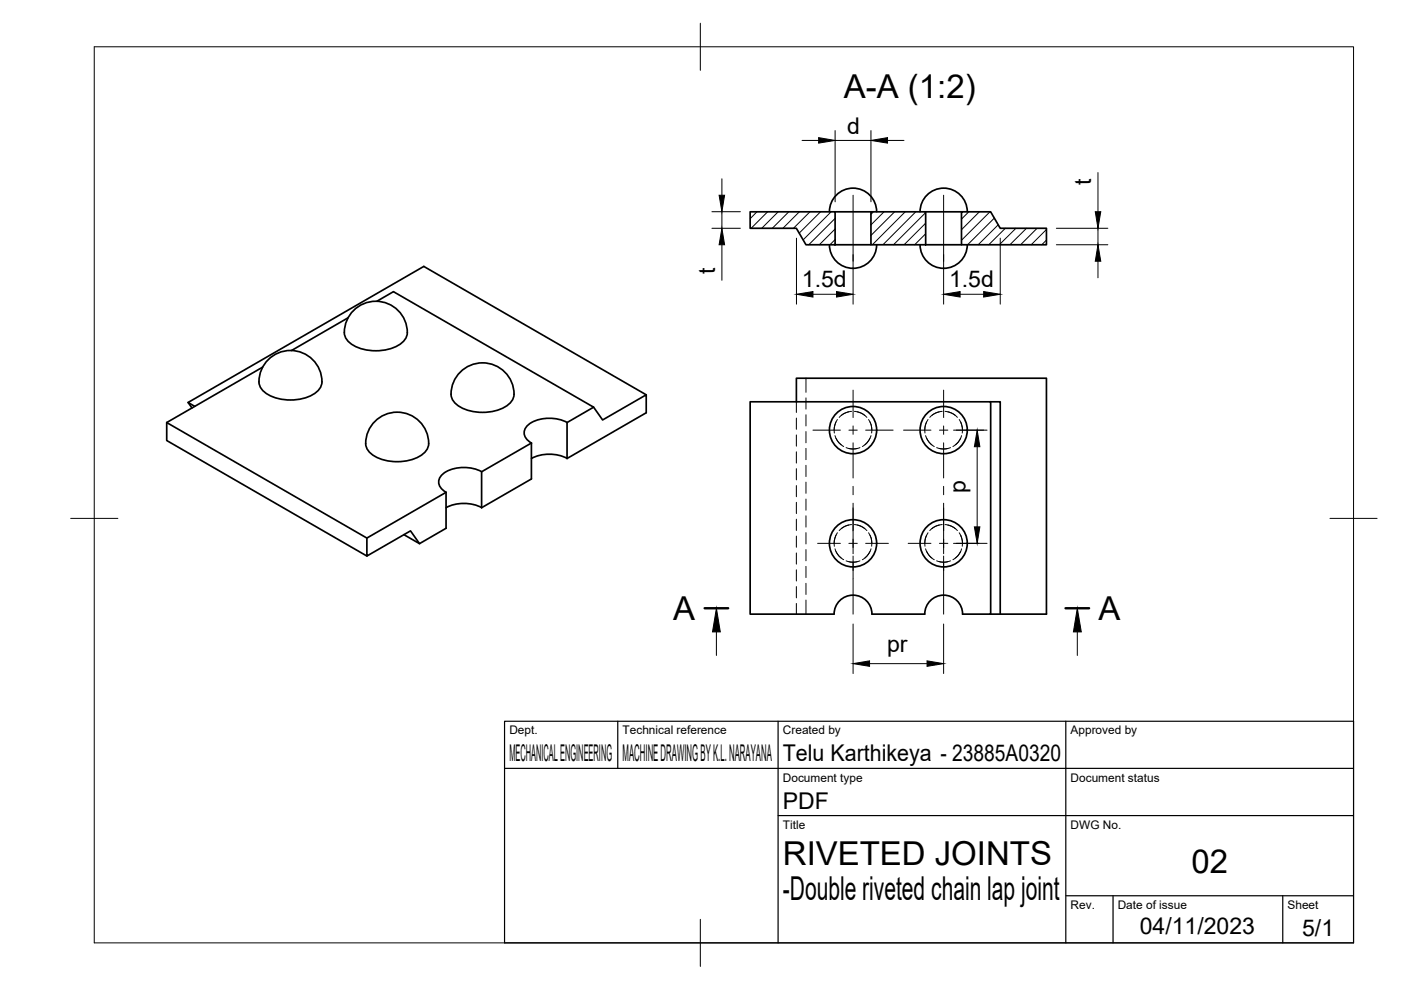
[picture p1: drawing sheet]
<svg xmlns="http://www.w3.org/2000/svg" width="297mm" height="210mm" viewBox="0 0 297 210" stroke-linecap="round" stroke-linejoin="round" font-family="sans-serif">
<!-- layer: Hidden -->
<g fill="none" stroke="#000" stroke-width=".21">
<path d="M168.8 85.2v2.3M168.8 88.6v2.4M168.8 92.2v2.4M168.8 95.8v2.4M168.8 99.4v2.3M170.9 80.2v3M170.9 84.4v2.3M170.9 87.9v2.4M170.9 91.5v2.4M170.9 95.1v2.4M170.9 98.7v2.3M177 92.4a3.7 3.7 0 0 0 1.4 1.9"/>
<path d="M177.2 89.5a3.9 3.9 0 0 0-.3 2.3M177.2 92.9a3.7 3.7 0 0 0 1.7 1.8M177.5 89l-.5 1.1-.2 1.1M179.4 94.9l.9 .3 1.4-.1M180 87.3l-1.3 .5-.8 .7M180.6 87.2l-1.4 .4-.8 .5M181.1 87.2l1.4 .4 .8 .5M181.8 87.3l1.2 .5 .8 .7M182.3 94.9l-.9 .3-1.4-.1M184.1 89h.1a3.7 3.7 0 0 1 .6 2.2M184.4 92.9l-.5 .9-1.1 .9M184.5 89.5a4.2 4.2 0 0 1 .3 2.3"/>
<path d="M184.7 92.4l-.5 1-.8 .9M196.2 92.4l.5 1 .8 .9M196.4 89.5a4.2 4.2 0 0 0-.3 2.3M196.5 92.9l.5 .9 1.1 .9M196.8 89h-.1a3.7 3.7 0 0 0-.6 2.2M198.6 94.9l.9 .3 1.4-.1M199.2 87.3l-1.3 .5-.8 .7M199.8 87.2l-1.4 .4-.8 .5M200.4 87.2l1.3 .4 .8 .5M201 87.3l1.2 .5 .8 .7M201.5 94.9l-.9 .3-1.4-.1M203.4 89l.5 1.1 .2 1.1"/>
<path d="M203.7 89.5a3.9 3.9 0 0 1 .3 2.3M203.7 92.9a3.7 3.7 0 0 1-1.7 1.8M203.9 92.4a3.7 3.7 0 0 1-1.3 1.9M168.8 102.9v2.4M168.8 106.5v2.4M168.8 110.1v2.4M168.8 113.7v2.3M168.8 117.2v2.4M170.9 102.2v2.4M170.9 105.8v2.4M170.9 109.4v2.4M170.9 112.9v2.4"/>
<path d="M170.9 116.5v2.4M177 116.4a3.7 3.7 0 0 0 1.4 1.9M177.2 113.5v.1a3.8 3.8 0 0 0-.3 2.2M177.2 116.9a3.7 3.7 0 0 0 1.7 1.8M177.5 113l-.5 1.1-.2 1.1M179.4 118.9l.9 .3 1.4-.1M180 111.3l-1.3 .5-.8 .7M180.6 111.2l-1.4 .4-.8 .5M181.1 111.2l1.4 .4 .8 .5M181.8 111.3l1.2 .5 .8 .7M182.3 118.9l-.9 .3-1.4-.1M184.1 113h.1a3.7 3.7 0 0 1 .6 2.2"/>
<path d="M184.4 116.9l-.5 .9-1.1 .9M184.5 113.5v.1a4.1 4.1 0 0 1 .3 2.2M184.7 116.4l-.5 1-.8 .9M196.2 116.4l.5 1 .8 .9M196.4 113.5v.1a4.1 4.1 0 0 0-.3 2.2M196.5 116.9l.5 .9 1.1 .9M196.8 113h-.1a3.7 3.7 0 0 0-.6 2.2M198.6 118.9l.9 .3 1.4-.1M199.2 111.3l-1.3 .5-.8 .7M199.8 111.2l-1.4 .4-.8 .5M200.4 111.2l1.3 .4 .8 .5M201 111.3l1.2 .5 .8 .7"/>
<path d="M201.5 118.9l-.9 .3-1.4-.1M203.4 113l.5 1.1 .2 1.1M203.7 113.5v.1a3.8 3.8 0 0 1 .3 2.2M203.7 116.9a3.7 3.7 0 0 1-1.7 1.8M203.9 116.4a3.7 3.7 0 0 1-1.3 1.9M168.8 120.8v2.4M168.8 124.4v2.4M168.8 127.9v2.3M170.9 120.1v2.4M170.9 123.7v2.3M170.9 127.2v3"/>
</g>
<!-- layer: Visible -->
<g fill="none" stroke="#000" stroke-width=".36">
<path d="M159 44.9h18.1v7h-6.2l-2.1-3.5h-9.8zM175.9 51.9a5 5 0 0 0 5 5 5 5 0 0 0 5-5M175.9 44.9a5 5 0 0 1 5-5 5 5 0 0 1 5 5M177.1 44.9h7.6M177.1 51.9h7.6M184.7 44.9h11.6v7h-11.6zM195.1 51.9a5 5 0 0 0 5 5 5 5 0 0 0 5-5M195.1 44.9a5 5 0 0 1 5-5 5 5 0 0 1 5 5M196.3 44.9h7.6M196.3 51.9h7.6M203.9 44.9h6.1l2.1 3.5h9.8v3.5h-18zM55.7 77.8l-20.4 11.8"/>
<path d="M56.5 76.6a6.6 6.6 0 0 1 7.7-1.8 6.6 6.6 0 0 1 4 6.8 6 6 0 0 1-5.5 3.2 8.7 8.7 0 0 1-7-2.1 4 4 0 0 1-.2-4.5zM73.8 67.4l-12 6.9M74.6 66.2a6.6 6.6 0 0 1 7.7-1.8 6.6 6.6 0 0 1 4 6.8 6 6 0 0 1-5.5 3.1 8.7 8.7 0 0 1-7.1-2 4 4 0 0 1-.1-4.6zM79.9 63.9l3.5-2.1 42.5 24.5-5.7 3.3v7.6l16.8-9.7v-3.8l-9.2 5.3-1.9-2.7M97.3 79.2a6.6 6.6 0 0 1 7.6-1.7 6.6 6.6 0 0 1 4 6.7 6 6 0 0 1-5.5 3.2 8.7 8.7 0 0 1-7-2 4 4 0 0 1-.1-4.6zM35.3 89.6l42.5 24.5 16.8-9.7M35.3 89.6v3.8l42.5 24.5M39.9 85.3l1.4 .9M79.2 89.7a6.6 6.6 0 0 1 7.6-1.8 6.6 6.6 0 0 1 4 6.8 6 6 0 0 1-5.5 3.1 8.7 8.7 0 0 1-7-2 4 4 0 0 1-.1-4.6zM112.7 97.2a8.4 8.4 0 0 1 7.5 0M120.2 89.6a8.1 8.1 0 0 0-8.2 .5 2.07 2.07 0 0 0 0 3.4l.7 .4M137 83.7l-47.1-27.2-50 28.8 .8 1.2"/>
<path d="M168.8 85.2v-5h53.1v50h-11.9M210 85.2h2.1v45M77.8 114.1v3.8l9.2-5.3 1.9 2.7M94.6 107.6a8.4 8.4 0 0 1 7.5 0M94.6 104.4v7.6l-5.7 3.3-3.3-1.9M102.1 100l10.6-6.1v7.7l-10.6 6zM102.1 100a8.1 8.1 0 0 0-8.2 .5 2.07 2.07 0 0 0 0 3.4l.7 .5M176.8 130.2a4 4 0 0 1 4.1-4 4 4 0 0 1 4 4M176.8 130.2h-17.8v-45h51v45h-5.9M184.8 130.2h11.3M196.1 130.2a4 4 0 0 1 4-4 4 4 0 0 1 4 4"/>
<circle cx="180.9" cy="91.2" r="5"/>
<circle cx="200.1" cy="91.2" r="5"/>
<circle cx="180.9" cy="115.2" r="5"/>
<circle cx="200.1" cy="115.2" r="5"/>
</g>
<!-- layer: BORDER -->
<path d="M20 9.9h267v190h-267zM148.5 4.9v10M15 109.9h10M282 109.9h10M148.5 194.9v10" fill="none" stroke="#000" stroke-width=".21"/>
<!-- layer: TITLEBLOCK -->
<path d="M107 152.9h180v47h-180zM131 152.9v10M165 152.9v47M226 152.9v47M107 162.9h180M165 172.9h122M226 189.9h61M236 189.9v10M272 189.9v10" fill="none" stroke="#000" stroke-width=".25"/>
<!-- layer: Hatching -->
<g fill="none" stroke="#000" stroke-width=".21">
<path d="M160.5 44.9l-1.4 1.4M162.8 44.9l-3.5 3.5M165 44.9l-3.5 3.5M167.3 44.9l-3.6 3.5M169.5 44.9l-3.5 3.5M171.7 44.9l-3.5 3.5M174 44.9l-4.5 4.5M176.2 44.9l-5.9 6M177.1 46.3l-5.6 5.6M177.1 48.5l-3.4 3.4M177.1 50.8l-1.1 1.1M185.2 44.9l-.5 .5"/>
<path d="M187.5 44.9l-2.8 2.8M189.7 44.9l-5 5M191.9 44.9l-6.9 7M194.2 44.9l-7 7M196.3 45.1l-6.9 6.8M196.3 47.3l-4.6 4.6M196.3 49.6l-2.4 2.3M196.3 51.8l-.1 .1M205.4 44.9l-1.5 1.6M207.7 44.9l-3.8 3.8M209.9 44.9l-6 6M210.8 46.2l-5.7 5.7"/>
<path d="M211.6 47.7l-4.2 4.2M213.1 48.4l-3.5 3.5M215.4 48.4l-3.5 3.5M217.6 48.4l-3.5 3.5M219.9 48.4l-3.5 3.5M221.9 48.7l-3.3 3.2M221.9 50.9l-1 1"/>
</g>
<!-- layer: Section Lines -->
<path d="M149.4 129h5M225.9 129h5" fill="none" stroke="#000" stroke-width=".51"/>
<path d="M151.9 134v5M228.4 134v5" fill="none" stroke="#000" stroke-width=".21"/>
<path d="M151.9 129l.8 5h-1.6zM228.4 129l.9 5h-1.7z" fill="#000" stroke="#000" stroke-width=".21"/>
<!-- layer: Smart Centers -->
<g fill="none" stroke="#000" stroke-width=".21">
<path d="M180.9 41.4v14M200.1 41.4v14M172.4 91.2h5.8M180 91.2h1.8M180.9 82.7v5.8M180.9 90.3v1.8M180.9 93.9v7.4M183.5 91.2h5.9M191.6 91.2h5.8M199.2 91.2h1.8M200.1 82.7v5.8M200.1 90.3v1.8"/>
<path d="M200.1 93.9v7.4M202.7 91.2h5.9M173.4 115.2h4.8M180 115.2h1.8M180.9 103.1v1.8M180.9 106.7v10.7M180.9 117.9v4.8M183.5 115.2h4.9M192.6 115.2h4.8M199.2 115.2h1.8M200.1 103.1v1.8M200.1 106.7v10.7"/>
<path d="M200.1 117.9v4.8M202.7 115.2h4.9M180.9 122.8v7.4M200.1 122.8v7.4"/>
</g>
<!-- layer: FD_Dimensions -->
<g fill="none" stroke="#000" stroke-width=".21">
<path d="M153.1 37.9v3.5M170.1 29.8h3.5M177.1 27.7v15.1M177.1 29.8h7.6M184.7 27.7v15.1M188.2 29.8h3.5M232.8 36.6v8.3M150.9 44.9h6.1M150.9 48.4h6.1M153.1 44.9v3.5M153.1 51.9v7.5M168.9 50.5v14"/>
<path d="M180.9 54v10.5M200.1 54v10.5M212.1 50.5v14M224 48.4h10.9M224 51.9h10.9M232.8 48.4v3.5M232.8 55.4v3.5M172.4 62.4h5M203.6 62.4h5M202.2 91.2h7.1M207.2 94.7v17M202.2 115.2h7.1"/>
<path d="M180.9 132.3v10.5M200.1 132.3v10.5M184.4 140.7h12.2"/>
</g>
<g fill="#000" stroke="#000" stroke-width=".21">
<path d="M173.6 29.2l3.5 .6-3.5 .5zM184.7 29.8l3.5-.6v1.1zM152.5 41.4h1.1l-.5 3.5zM153.1 48.4l.5 3.5h-1.1zM232.8 51.9l.6 3.5h-1.2zM232.2 44.9h1.2l-.6 3.5zM168.9 62.4l3.5-.6v1.2zM177.4 61.8l3.5 .6-3.5 .6zM200.1 62.4l3.5-.6v1.2zM208.6 61.8l3.5 .6-3.5 .6zM207.2 91.2l.6 3.5h-1.2zM206.6 111.7h1.2l-.6 3.5z"/>
<path d="M180.9 140.7l3.5-.6v1.2zM196.6 140.1l3.5 .6-3.5 .6z"/>
</g>
<g font-size="7">
<text x="178.9" y="20.8">A-A (1:2)</text>
<text x="142.7" y="131.5">A</text>
<text x="232.9" y="131.5">A</text>
<text x="166" y="183.4">RIVETED JOINTS</text>
<text x="252.6" y="185.2">02</text>
<text x="166" y="190.9">-Double riveted chain lap joint</text>
</g>
<g font-size="4.9">
<text x="179.6" y="28.3">d</text>
<text x="231.4" y="39.3" transform="rotate(-90 231.4 39.3)">t</text>
<text x="151.6" y="58.1" transform="rotate(-90 151.6 58.1)">t</text>
<text x="170" y="60.9">1.5d</text>
<text x="201.2" y="60.9">1.5d</text>
<text x="204.8" y="104.6" transform="rotate(-90 204.8 104.6)">p</text>
<text x="188.1" y="138.3">pr</text>
<text x="108" y="161.4">MECHANICAL ENGINEERING</text>
<text x="132" y="161.4">MACHINE DRAWING BY K.L. NARAYANA</text>
<text x="166" y="161.4">Telu Karthikeya - 23885A0320</text>
<text x="166" y="171.4">PDF</text>
<text x="241.6" y="198">04/11/2023</text>
<text x="276.1" y="198.6">5/1</text>
</g>
<g font-size="2.5">
<text x="108" y="155.7">Dept.</text>
<text x="132" y="155.7">Technical reference</text>
<text x="166" y="155.7">Created by</text>
<text x="227" y="155.7">Approved by</text>
<text x="166" y="165.7">Document type</text>
<text x="227" y="165.7">Document status</text>
<text x="166" y="175.7">Title</text>
<text x="227" y="175.7">DWG No.</text>
<text x="227" y="192.7">Rev.</text>
<text x="237" y="192.7">Date of issue</text>
<text x="273" y="192.7">Sheet</text>
</g>
</svg>
